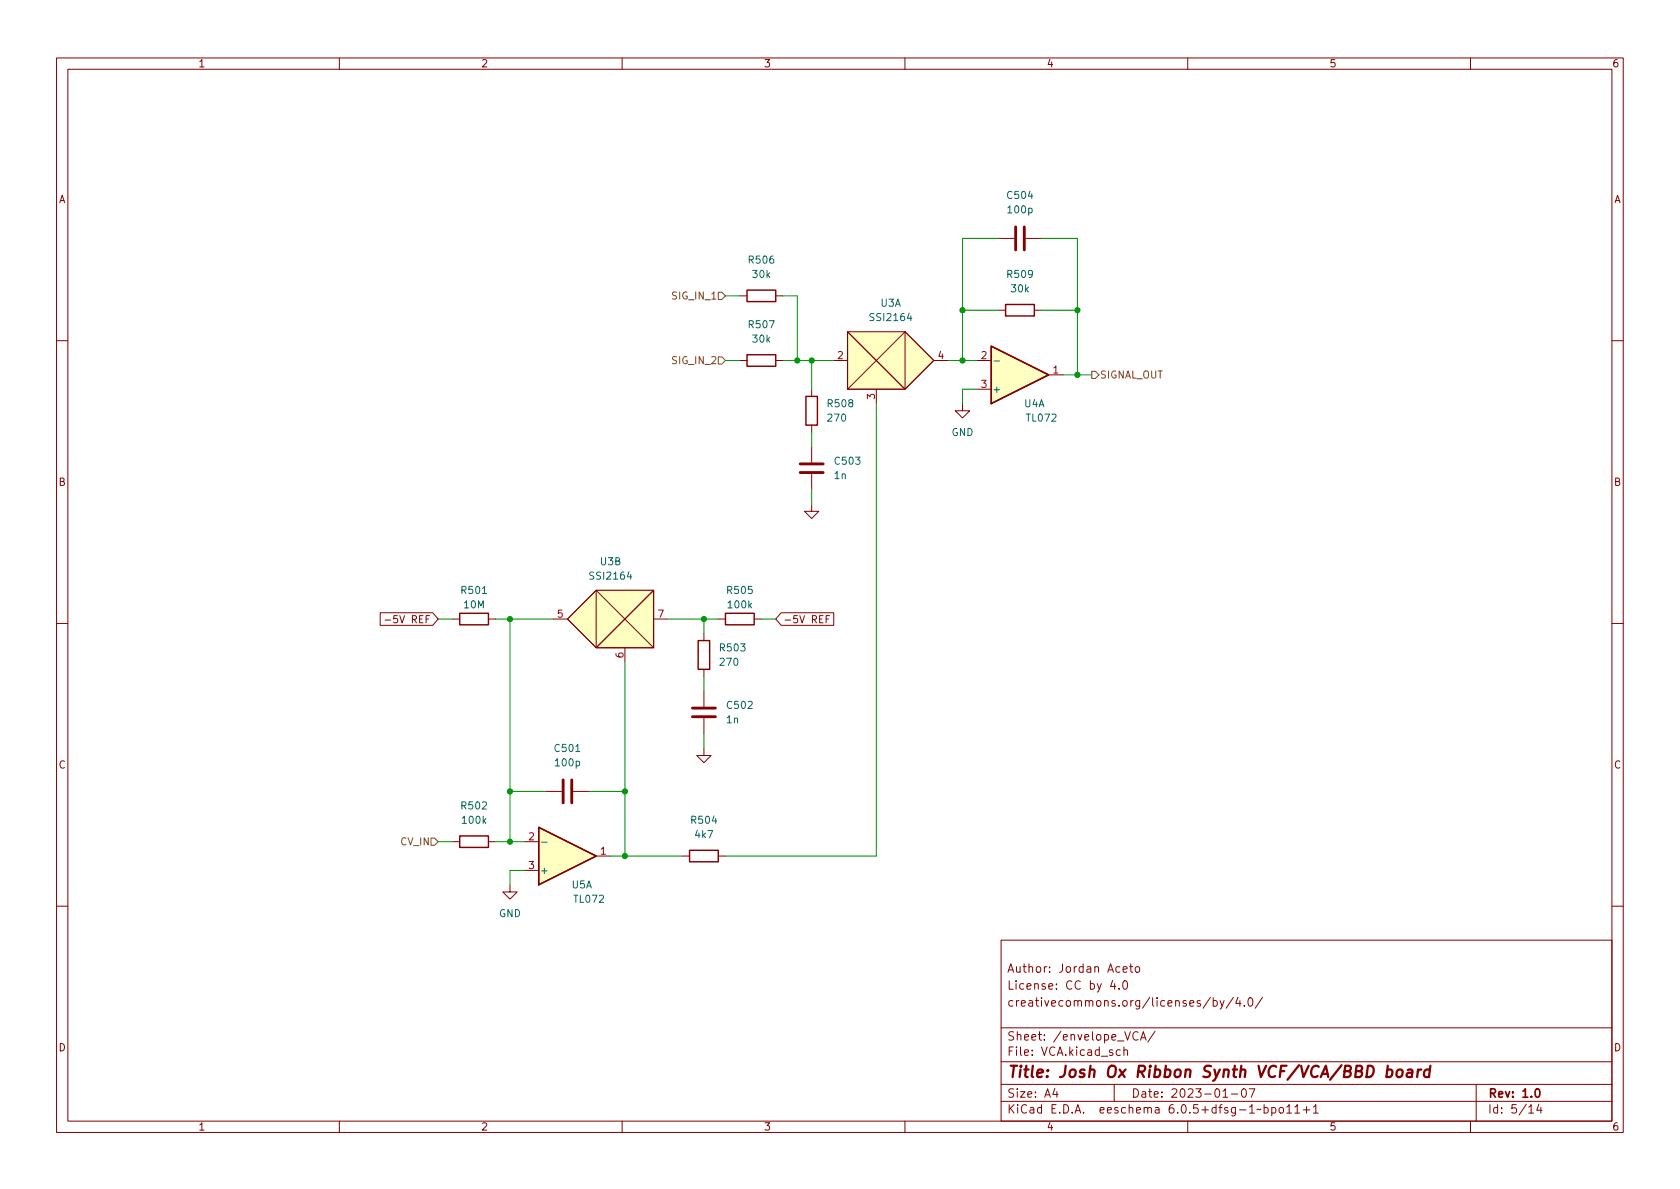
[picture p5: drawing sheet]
<svg xmlns="http://www.w3.org/2000/svg" width="297mm" height="210mm" viewBox="0 0 297 210" stroke-linecap="round" stroke-linejoin="round" font-family="sans-serif">
<g fill="none" stroke="#840000" stroke-width=".18">
<path d="M10 10.2h277v190.1h-277zM12 12.2h273v186.1h-273zM60 10.2v2M110 10.2v2M160 10.2v2M210 10.2v2M260 10.2v2M130.8 52.3h1.3M137.2 52.3h1.2M149.9 58.7h10.1v10.1h-10.1zM149.9 58.7l10.1 10.1 5.1-5.1-5.1-5-10.1 10.1M176.5 42.2h2.8"/>
<path d="M176.5 54.9h1.3M181.4 42.2h2.7M182.9 54.9h1.2M10 60.2h2M130.8 63.7h1.3M137.2 63.7h1.2M143.5 68.8v1.3M143.5 75.2v1.2M143.5 79v2.8M147.3 63.7h2.6M154.9 68.8v2.6M165.1 63.7h2.5"/>
<path d="M170.2 71.4v1.2h1.2l-1.2 1.3-1.3-1.3h1.3M172.7 63.7h2.6M172.7 68.8h2.6M185.4 66.3h2.6M285 60.2h2M143.5 89.1v1.3h-1.3l1.3 1.3 1.3-1.3h-1.3M143.5 83.8v2.8M10 110.2h2M67.2 108.4h9.3l1 1.1-1 1.1h-9.3zM68.1 109.6h.9M80 109.5h1.3M86.4 109.5h1.2"/>
<path d="M97.8 109.5h2.5M105.4 104.4h10.2v10.1h-10.2zM110.5 114.5v2.6M115.6 104.4l-10.2 10.1-5.1-5 5.1-5.1 10.2 10.1M115.6 109.5h2.5M124.5 112v1.3M124.5 118.4v1.2M127 109.5h1.3M133.3 109.5h1.3M138.1 108.4h9.3v2.2h-9.3l-.9-1.1zM146.1 109.5h.4M146.7 108.9h-.6v1.2"/>
<path d="M285 110.2h2M96.5 139.9h2.8M101.3 139.9h2.8M124.5 132.3v1.3h-1.3l1.3 1.3 1.2-1.3h-1.2M124.5 122.2v2.8M124.5 127v2.8M80 148.8h1.3M86.4 148.8h1.2M90.2 156.5v1.2h1.2l-1.2 1.3-1.3-1.3h1.3M92.7 148.8h2.5M92.7 153.9h2.5M105.4 151.4h2.5"/>
<path d="M120.6 151.4h1.3M127 151.4h1.3M10 160.2h2M177 166.3h108v32h-108zM196.7 173.4l-.3 1h.9M197.1 173.9v1M197.9 174.8v.1M198.6 171.4l.7-.1-.1-.3-.4-.1-.2 .2v.8h.6M198.6 173.6l.3-.2a.81 .81 0 0 1 .5 .7 .81 .81 0 0 1-.3 .8h-.1a.81 .81 0 0 1-.4-1.3zM199.7 170.9h.6M199.9 170.4v1.3l.4 .2M200.9 171l.3-.1 .3 .3v.4l-.3 .3h-.3l-.2-.3v-.4z"/>
<path d="M214 176.4l-1.3 1.9M214.5 177l.4-.1 .3 .3v.4l-.1 .3h-.6M214.5 176.4v1.5M215.7 176.9l.4 1M216.4 176.9l-.5 1.4-.2 .1M218.1 176.4l-1.3 1.9M218.9 176.4l-.4 1h.9M219.2 176.9v1M220 177.8v.1M220.8 176.6l.2-.2a.81 .81 0 0 1 .6 .7 .81 .81 0 0 1-.3 .8h-.2a.81 .81 0 0 1-.3-1.3zM223.2 176.4l-1.3 1.9M285 160.2h2"/>
<path d="M60 198.3v2M110 198.3v2M160 198.3v2M177 194.8h108M177 191.8h108M177 187.8h108M177 181.8h108M186.5 192.5l-.4 1h1M186.9 193v1M197 191.8v3M198.1 185.7l-.5-.1-.2 .3v.4l.1 .3h.6M198.7 185.8l.2-.2 .4 .1 .1 .9"/>
<path d="M198.7 185.1v1.5M201.2 182.6a.6 .6 0 0 0-.7 0 .6 .6 0 0 0-.2 .7 .56 .56 0 0 0 .3 .6 .56 .56 0 0 0 .6-.1M201.6 183.9l.5-1.5 .5 1.5M201.8 183.5h.7M204.2 182.4l-1.3 1.9M210 198.3v2M216.2 194h.9M217.7 193.5h1.2M219.7 192.6l.2-.1a.81 .81 0 0 1 .5 .7 .81 .81 0 0 1-.3 .8h-.1a.81 .81 0 0 1-.6-.6 .81 .81 0 0 1 .3-.8zM220.9 192.5h1l-.7 1.5M223.5 195.9l.4-.1 .3 .3v.4l-.1 .3h-.6M223.5 195.3v1.5"/>
<path d="M224.9 195.9l.4-.1 .3 .3v.4l-.2 .3h-.5M224.9 195.8v1.5M226.3 195.9l.3-.1 .3 .3v.4l-.3 .3h-.3l-.2-.3v-.4zM227.5 195.8l.4-.5v1.5M227.5 196.8h.9M228.9 195.8l.5-.5v1.5M228.9 196.8h.9M230.4 196.3h1.2M231 195.7v1.1M232.2 195.8l.4-.5v1.5M232.2 196.8h.9M260 198.3v2"/>
<path d="M261 191.8v6.5M270.3 195.8l.4-.5v1.5M270.3 196.8h.9M272.1 195.3l-.4 1h.9M272.4 195.8v1"/>
</g>
<path d="M271.6 192.6l.2-.1a.82 .82 0 0 1 .6 .7 .82 .82 0 0 1-.3 .8h-.2a.81 .81 0 0 1-.6-.6 .81 .81 0 0 1 .3-.8z" fill="none" stroke="#840000" stroke-width=".3"/>
<path d="M245.3 189.2l.2-.1 .5 .1 .2 .3-.1 .6a.66 .66 0 0 1-1 .3M245.4 188.5l-.3 2M247.1 189.3a.52 .52 0 0 1 .5-.2 .52 .52 0 0 1 .4 .4l-.1 .6a.55 .55 0 0 1-.5 .4 .55 .55 0 0 1-.5-.4zM248.9 189.2l.2-.1 .6 .1-.1 1.3M249.7 189.6l-.7 .1a.4 .4 0 0 0-.3 .3 .4 .4 0 0 0 .2 .5l.7-.1M250.7 189.1l-.1 1.4M251.3 189.1l-.4 .1-.2 .3M252.8 189.2a.66 .66 0 0 0-1 .3v.6l.1 .3 .2 .1 .6-.1M252.9 188.5l-.2 2" fill="none" stroke="#840000" stroke-width=".4"/>
<path d="M132.1 51.3h5.1v2h-5.1zM177.8 53.8h5.1v2.1h-5.1zM132.1 62.7h5.1v2.1h-5.1zM142.5 70.1h2v5.1h-2zM175.3 61.2l10.1 5.1-10.1 5.1zM81.3 108.5h5.1v2h-5.1zM123.4 113.3h2.1v5.1h-2.1zM128.3 108.5h5v2h-5zM81.3 147.8h5.1v2.1h-5.1zM95.2 146.3l10.2 5.1-10.2 5.1zM121.9 150.4h5.1v2h-5.1z" fill="none" stroke="#840000" stroke-width=".25"/>
<g fill="#ffffc2" stroke="#ffffc2" stroke-width=".18">
<path d="M95.2 146.3l10.2 5.1-10.2 5.1z"/>
<path d="M175.3 61.2l10.1 5.1-10.1 5.1z"/>
<path d="M105.4 104.4h10.2v10.1h-10.2z"/>
<path d="M100.3 109.5l5.1-5.1h10.2l-10.2 10.1z"/>
<path d="M149.9 58.7h10.1v10.1h-10.1z"/>
<path d="M149.9 58.7h10.1l5.1 5-5.1 5.1z"/>
</g>
<path d="M175.8 63.8h.9M95.8 148.9h.9" fill="none" stroke="#006464" stroke-width=".18"/>
<path d="M179.6 40.1v4.1M181.1 40.1v4.1M141.5 83.6h4M141.5 82h4M99.6 137.9v4.1M101.1 137.9v4.1M122.4 126.7h4.1M122.4 125.2h4.1" fill="none" stroke="#840000" stroke-width=".51"/>
<path d="M127 51.7h.6l.7 .6-.7 .7h-.6zM127 63.1h.6l.7 .6-.7 .7h-.6zM193 65.7h.7l.6 .6-.6 .6h-.7zM76.2 148.2h.6l.7 .6-.7 .7h-.6z" fill="none" stroke="#725600" stroke-width=".18"/>
<g fill="none" stroke="#009600" stroke-width=".18">
<path d="M128.3 52.3h2.5M138.4 52.3h2.6v11.4M170.2 54.9h6.3M176.5 42.2h-6.3v21.5M184.1 42.2h6.4v24.1M184.1 54.9h6.4M128.3 63.7h2.5M138.4 63.7h8.9M143.5 63.7v5.1M143.5 76.4v2.6M154.9 71.4v80h-26.6M167.6 63.7h5.1"/>
<path d="M172.7 68.8h-2.5v2.6M188 66.3h5M143.5 86.6v2.5M77.5 109.5h2.5M87.6 109.5h10.2M90.2 109.5v39.3M110.5 117.1v34.3M118.1 109.5h8.9M124.5 109.5v2.5M124.5 119.6v2.6M134.6 109.5h2.6M90.2 139.9h6.3"/>
<path d="M104.1 139.9h6.4M124.5 129.8v2.5M77.5 148.8h2.5M87.6 148.8h5.1M92.7 153.9h-2.5v2.6M107.9 151.4h12.7"/>
</g>
<g fill="#009600" stroke="#009600" stroke-width=".18">
<circle cx="170.2" cy="63.7" r=".46"/>
<circle cx="143.5" cy="63.7" r=".46"/>
<circle cx="190.5" cy="54.9" r=".46"/>
<circle cx="170.2" cy="54.9" r=".46"/>
<circle cx="141" cy="63.7" r=".46"/>
<circle cx="190.5" cy="66.3" r=".46"/>
<circle cx="124.5" cy="109.5" r=".46"/>
<circle cx="110.5" cy="151.4" r=".46"/>
<circle cx="110.5" cy="139.9" r=".46"/>
<circle cx="90.2" cy="109.5" r=".46"/>
<circle cx="90.2" cy="148.8" r=".46"/>
<circle cx="90.2" cy="139.9" r=".46"/>
</g>
<text font-size="2.8" fill="#840000" x="178" y="190.6">Title: Josh Ox Ribbon Synth VCF/VCA/BBD board</text>
<g font-size="2.1" fill="#840000">
<text x="178" y="172">Author: Jordan Aceto</text>
<text x="178" y="178">creativecommons.org/licenses/by/4.0/</text>
<text x="178" y="175">License: CC by 4.0</text>
<text x="178" y="184">Sheet: /envelope_VCA/</text>
<text x="178" y="186.7">File: VCA.kicad_sch</text>
<text x="178" y="196.9">KiCad E.D.A. eeschema 6.0.5+dfsg-1~bpo11+1</text>
<text x="178" y="194.1">Size: A4</text>
<text x="200" y="194.1">Date: 2023-01-07</text>
<text x="263" y="194.1">Rev: 1.0</text>
<text x="263" y="196.9">Id: 5/14</text>
</g>
<g font-size="1.8" fill="#840000">
<text x="35" y="11.9">1</text>
<text x="85" y="11.9">2</text>
<text x="135" y="11.9">3</text>
<text x="185" y="11.9">4</text>
<text x="235" y="11.9">5</text>
<text x="285" y="11.9">6</text>
<text x="10.3" y="35.9">A</text>
<text x="285.3" y="35.9">A</text>
<text x="10.3" y="85.9">B</text>
<text x="285.3" y="85.9">B</text>
<text x="69.4" y="110.2">-5V REF</text>
<text x="138.4" y="110.2">-5V REF</text>
<text x="10.3" y="135.9">C</text>
<text x="285.3" y="135.9">C</text>
<text x="10.3" y="185.9">D</text>
<text x="285.3" y="185.9">D</text>
<text x="35" y="199.9">1</text>
<text x="85" y="199.9">2</text>
<text x="135" y="199.9">3</text>
<text x="185" y="199.9">4</text>
<text x="235" y="199.9">5</text>
<text x="285" y="199.9">6</text>
</g>
<g font-size="1.8" fill="#006464">
<text x="178.2" y="35.2">C504</text>
<text x="178.3" y="37.7">100p</text>
<text x="132.5" y="46.6">R506</text>
<text x="133.1" y="49.1">30k</text>
<text x="178.2" y="49.1">R509</text>
<text x="178.9" y="51.7">30k</text>
<text x="132.5" y="58">R507</text>
<text x="154.1" y="56.8">SSI2164</text>
<text x="155.7" y="54.2">U3A</text>
<text x="133.1" y="60.6">30k</text>
<text x="175.4" y="69.5">+</text>
<text x="146.5" y="72">R508</text>
<text x="146.5" y="74.5">270</text>
<text x="168.2" y="77.1">GND</text>
<text x="181.1" y="72">U4A</text>
<text x="181.6" y="74.5">TL072</text>
<text x="147.7" y="82.2">C503</text>
<text x="147.5" y="84.7">1n</text>
<text x="106.2" y="99.9">U3B</text>
<text x="81.7" y="105">R501</text>
<text x="82.1" y="107.6">10M</text>
<text x="104.6" y="102.5">SSI2164</text>
<text x="128.7" y="105">R505</text>
<text x="128.8" y="107.6">100k</text>
<text x="127.4" y="115.2">R503</text>
<text x="127.4" y="117.7">270</text>
<text x="128.7" y="125.3">C502</text>
<text x="128.5" y="127.9">1n</text>
<text x="98.2" y="133">C501</text>
<text x="98.3" y="135.5">100p</text>
<text x="81.7" y="143.1">R502</text>
<text x="81.9" y="145.7">100k</text>
<text x="122.3" y="145.7">R504</text>
<text x="123" y="148.2">4k7</text>
<text x="95.4" y="154.6">+</text>
<text x="101.1" y="157.1">U5A</text>
<text x="101.6" y="159.6">TL072</text>
<text x="88.2" y="162.2">GND</text>
</g>
<g font-size="1.8" fill="#725600">
<text x="119.1" y="53">SIG_IN_1</text>
<text x="119.1" y="64.4">SIG_IN_2</text>
<text x="194.4" y="66.9">SIGNAL_OUT</text>
<text x="70.9" y="149.5">CV_IN</text>
</g>
<g font-size="1.8" fill="#a90000">
<text x="148.1" y="63.5">2</text>
<text x="165.9" y="63.5">4</text>
<text x="173.5" y="63.5">2</text>
<text x="154.7" y="70.6" transform="rotate(-90 154.7 70.6)">3</text>
<text x="173.5" y="68.6">3</text>
<text x="186.2" y="66">1</text>
<text x="98.6" y="109.2">5</text>
<text x="116.3" y="109.2">7</text>
<text x="110.2" y="116.3" transform="rotate(-90 110.2 116.3)">6</text>
<text x="93.5" y="148.6">2</text>
<text x="93.5" y="153.7">3</text>
<text x="106.2" y="151.1">1</text>
</g>
</svg>
